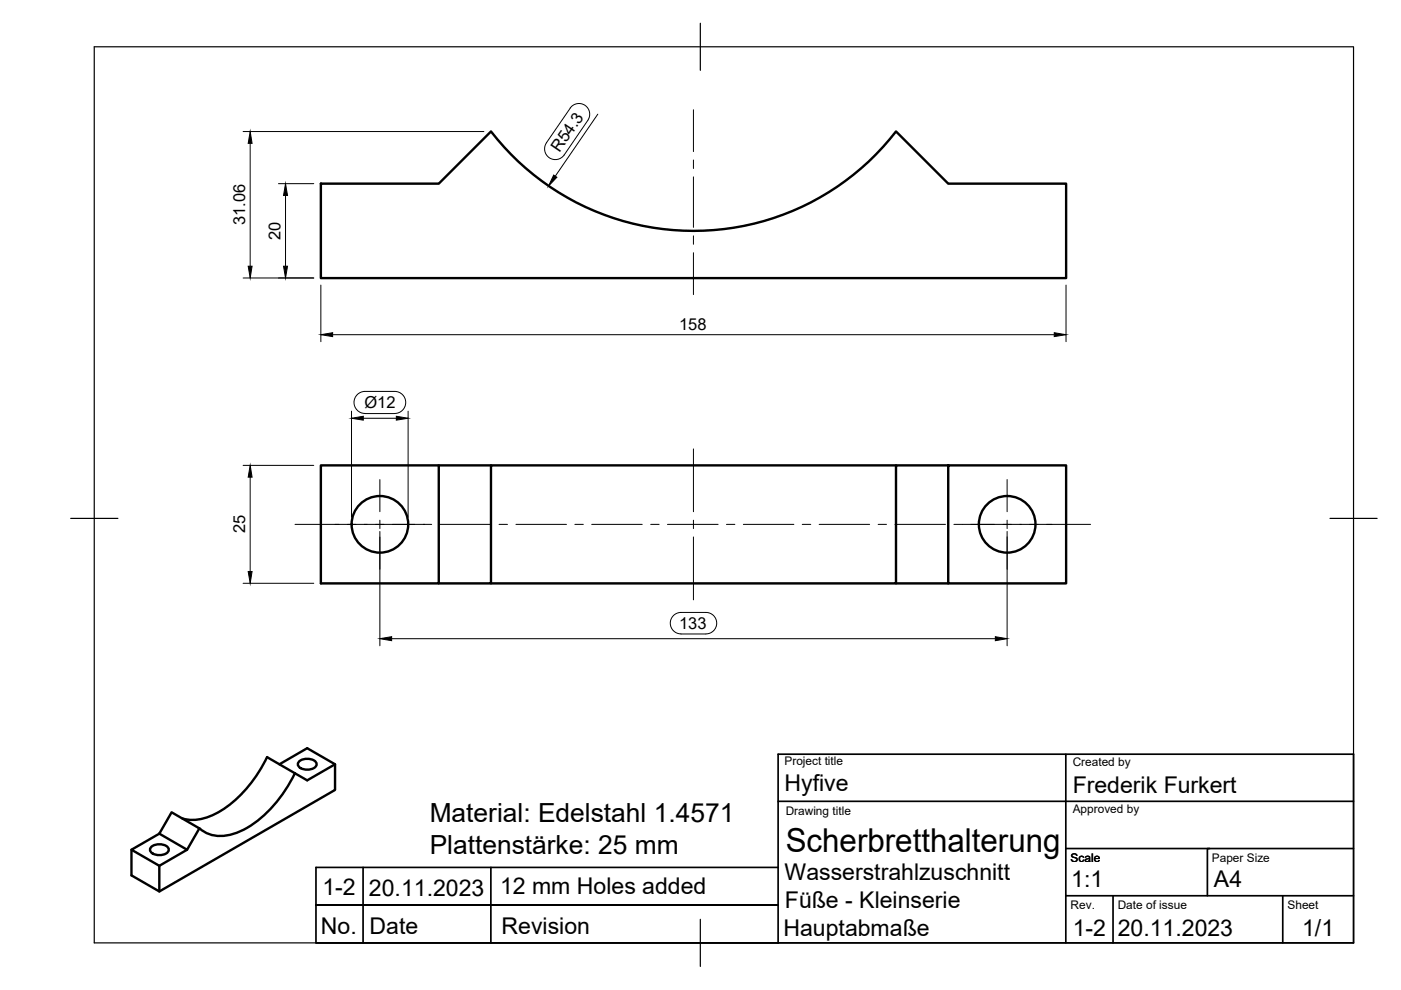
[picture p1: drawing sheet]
<svg xmlns="http://www.w3.org/2000/svg" width="297mm" height="210mm" viewBox="0 0 297 210" stroke-linecap="round" stroke-linejoin="round" font-family="sans-serif">
<!-- layer: Visible -->
<g fill="none" stroke="#000" stroke-width=".51">
<path d="M68 38.9h25l11.1-11a54.3 54.3 0 0 0 85.9 0l11 11h25v20.1h-158zM93 98.7h-25v25h25v-25h11.1M190 98.7h-85.9v25h-11.1M201 98.7h25v25h-25zM201 98.7h-11v25h-85.9M190 123.7h11M32 179.6a2.63 2.63 0 0 1 3.8 .4 1.63 1.63 0 0 1-2 1.3 1.63 1.63 0 0 1-2-1.3zM33.8 176.8l-5.9 3.4 5.9 3.4v5.4M36.4 172.2l5.9 3.4-2.6 4.6-5.9-3.4zM56.6 160.5a26.4 26.4 0 0 1-10.9 12.1 9.4 9.4 0 0 1-7 .9M56.6 160.5l8.5 5 5.9-3.5M59.2 162l5.9-3.4 5.9 3.4v5.5l-37.2 21.5-5.9-3.4v-5.4"/>
<path d="M62.5 163.9a26.5 26.5 0 0 1-11.2 12.2 8.4 8.4 0 0 1-8.3 .1l-.7-.6M63.4 161.5a2.63 2.63 0 0 1 3.7 .4 1.63 1.63 0 0 1-2 1.3 1.63 1.63 0 0 1-1.9-1.3zM39.7 180.2l-5.9 3.4"/>
<circle cx="80.6" cy="111.2" r="6"/>
<circle cx="213.5" cy="111.2" r="6"/>
</g>
<!-- layer: TitleBlock -->
<path d="M226 159.9v40M165 169.9h122M226 179.9h30.5M287 179.9h-31v10M67 191.9h98h-98M77 183.9v16M104.1 183.9v16M165 183.9h-98v16h98v-40h122v40h-220M226 189.9h61M236 189.9v10M272 189.9v10" fill="none" stroke="#000" stroke-width=".36"/>
<!-- layer: Border -->
<path d="M20 9.9h267v190h-267zM148.5 4.9v10M15 109.9h10M282 109.9h10M148.5 194.9v10" fill="none" stroke="#000" stroke-width=".25"/>
<!-- layer: FD_Dimensions -->
<g fill="none" stroke="#000" stroke-width=".21">
<path d="M51.5 27.9h51.1M53 30.4v26M59 38.9h7.5M121.3 22.5a2.28 2.28 0 0 1 3 0 2.28 2.28 0 0 1 .3 3l-5 7.4a2.28 2.28 0 0 1-3.1 .5 2.28 2.28 0 0 1-.7-3.1zM126.7 24.2l-9 13.2M51.5 58.9h15M60.5 41.4v15M68 60.4v12M70.5 71h153M226 60.4v12M51.5 98.7h15M74.5 87.2v22.5"/>
<path d="M75.9 83.5l1-.5h.5h6.3a2.34 2.34 0 0 1 2.3 2.3 2.34 2.34 0 0 1-2.3 2.4h-6.3a2.34 2.34 0 0 1-2.2-1.6 2.34 2.34 0 0 1 .7-2.6zM77 88.7h7M86.5 87.2v22.5M53 101.2v20M80.5 112.7v24.2M213.5 112.7v24.2M51.5 123.7h15M83 135.4h128M142.8 130.5l1-.6h.6h5.3a2.28 2.28 0 0 1 2.3 2.2 2.28 2.28 0 0 1-2.3 2.3h-5.3a2.28 2.28 0 0 1-2.1-1.4 2.28 2.28 0 0 1 .5-2.5z"/>
</g>
<g fill="#000" stroke="#000" stroke-width=".21">
<path d="M53 27.9l.4 2.5h-.8zM117.4 37.1l.7 .5-1.8 1.8zM52.6 56.4h.8l-.4 2.5zM60.1 56.4h.9l-.5 2.5zM60.5 38.9l.5 2.5h-.9zM68 71l2.5-.5v.9zM223.5 70.5l2.5 .5-2.5 .4zM74.5 88.7l2.5-.4v.8zM84 88.3l2.5 .4-2.5 .4zM53 98.7l.4 2.5h-.8zM52.6 121.2h.8l-.4 2.5zM80.5 135.4l2.5-.4v.8z"/>
<path d="M211 135l2.5 .4-2.5 .4z"/>
</g>
<!-- layer: Smart Centers -->
<g fill="none" stroke="#000" stroke-width=".21">
<path d="M147 23.3v8.8M147 33.9v1.8M147 37.5v10.7M147 50v1.8M147 53.6v8.9M147 95.2v13.3M62.5 111.2h29M80.5 101.7v6.8M80.5 110.3v1.8M80.5 113.8v6.9M93.3 111.2h10.7M105.8 111.2h1.8"/>
<path d="M109.4 111.2h10.7M121.9 111.2h1.8M125.5 111.2h10.7M138 111.2h1.7M141.5 111.2h10.8M147 110.3v1.8M147 113.8v13.4M154 111.2h1.8M157.6 111.2h10.7M170.1 111.2h1.8M173.7 111.2h10.7M186.2 111.2h1.8"/>
<path d="M189.7 111.2h10.8M202.2 111.2h29M213.5 101.7v6.8M213.5 110.3v1.8M213.5 113.8v6.9"/>
</g>
<text font-size="7" x="166.6" y="180.6">Scherbretthalterung</text>
<g font-size="5.6">
<text x="91.1" y="174.3">Material: Edelstahl 1.4571</text>
<text x="91.1" y="181">Plattenstärke: 25 mm</text>
</g>
<g font-size="4.9">
<text x="166.3" y="167.8">Hyfive</text>
<text x="227.4" y="168.1">Frederik Furkert</text>
<text x="68.3" y="189.8">1-2</text>
<text x="78.2" y="189.9">20.11.2023</text>
<text x="106" y="189.6">12 mm Holes added</text>
<text x="166.3" y="186.6">Wasserstrahlzuschnitt</text>
<text x="227.1" y="188.1">1:1</text>
<text x="257.4" y="188.1">A4</text>
<text x="166.4" y="192.6">Füße - Kleinserie</text>
<text x="68" y="198">No. Date</text>
<text x="106.4" y="198">Revision</text>
<text x="166.1" y="198.5">Hauptabmaße</text>
<text x="227.5" y="198.6">1-2</text>
<text x="237" y="198.4">20.11.2023</text>
<text x="276.1" y="198.6">1/1</text>
</g>
<g font-size="3.5">
<text x="118.6" y="32.5" transform="rotate(-56 118.6 32.5)">R54.3</text>
<text x="52" y="47.8" transform="rotate(-90 52 47.8)">31.06</text>
<text x="59.5" y="50.9" transform="rotate(-90 59.5 50.9)">20</text>
<text x="144" y="69.9">158</text>
<text x="77.3" y="86.6">Ø12</text>
<text x="52" y="113.1" transform="rotate(-90 52 113.1)">25</text>
<text x="144" y="133.4">133</text>
</g>
<g font-size="2.5">
<text x="166.3" y="162.1">Project title</text>
<text x="227.4" y="162.4">Created by</text>
<text x="166.6" y="172.9">Drawing title</text>
<text x="227.4" y="172.5">Approved by</text>
<text x="227" y="182.7">Scale</text>
<text x="256.9" y="182.7">Paper Size</text>
<text x="227" y="192.7">Rev.</text>
<text x="237" y="192.7">Date of issue</text>
<text x="273" y="192.7">Sheet</text>
</g>
</svg>
